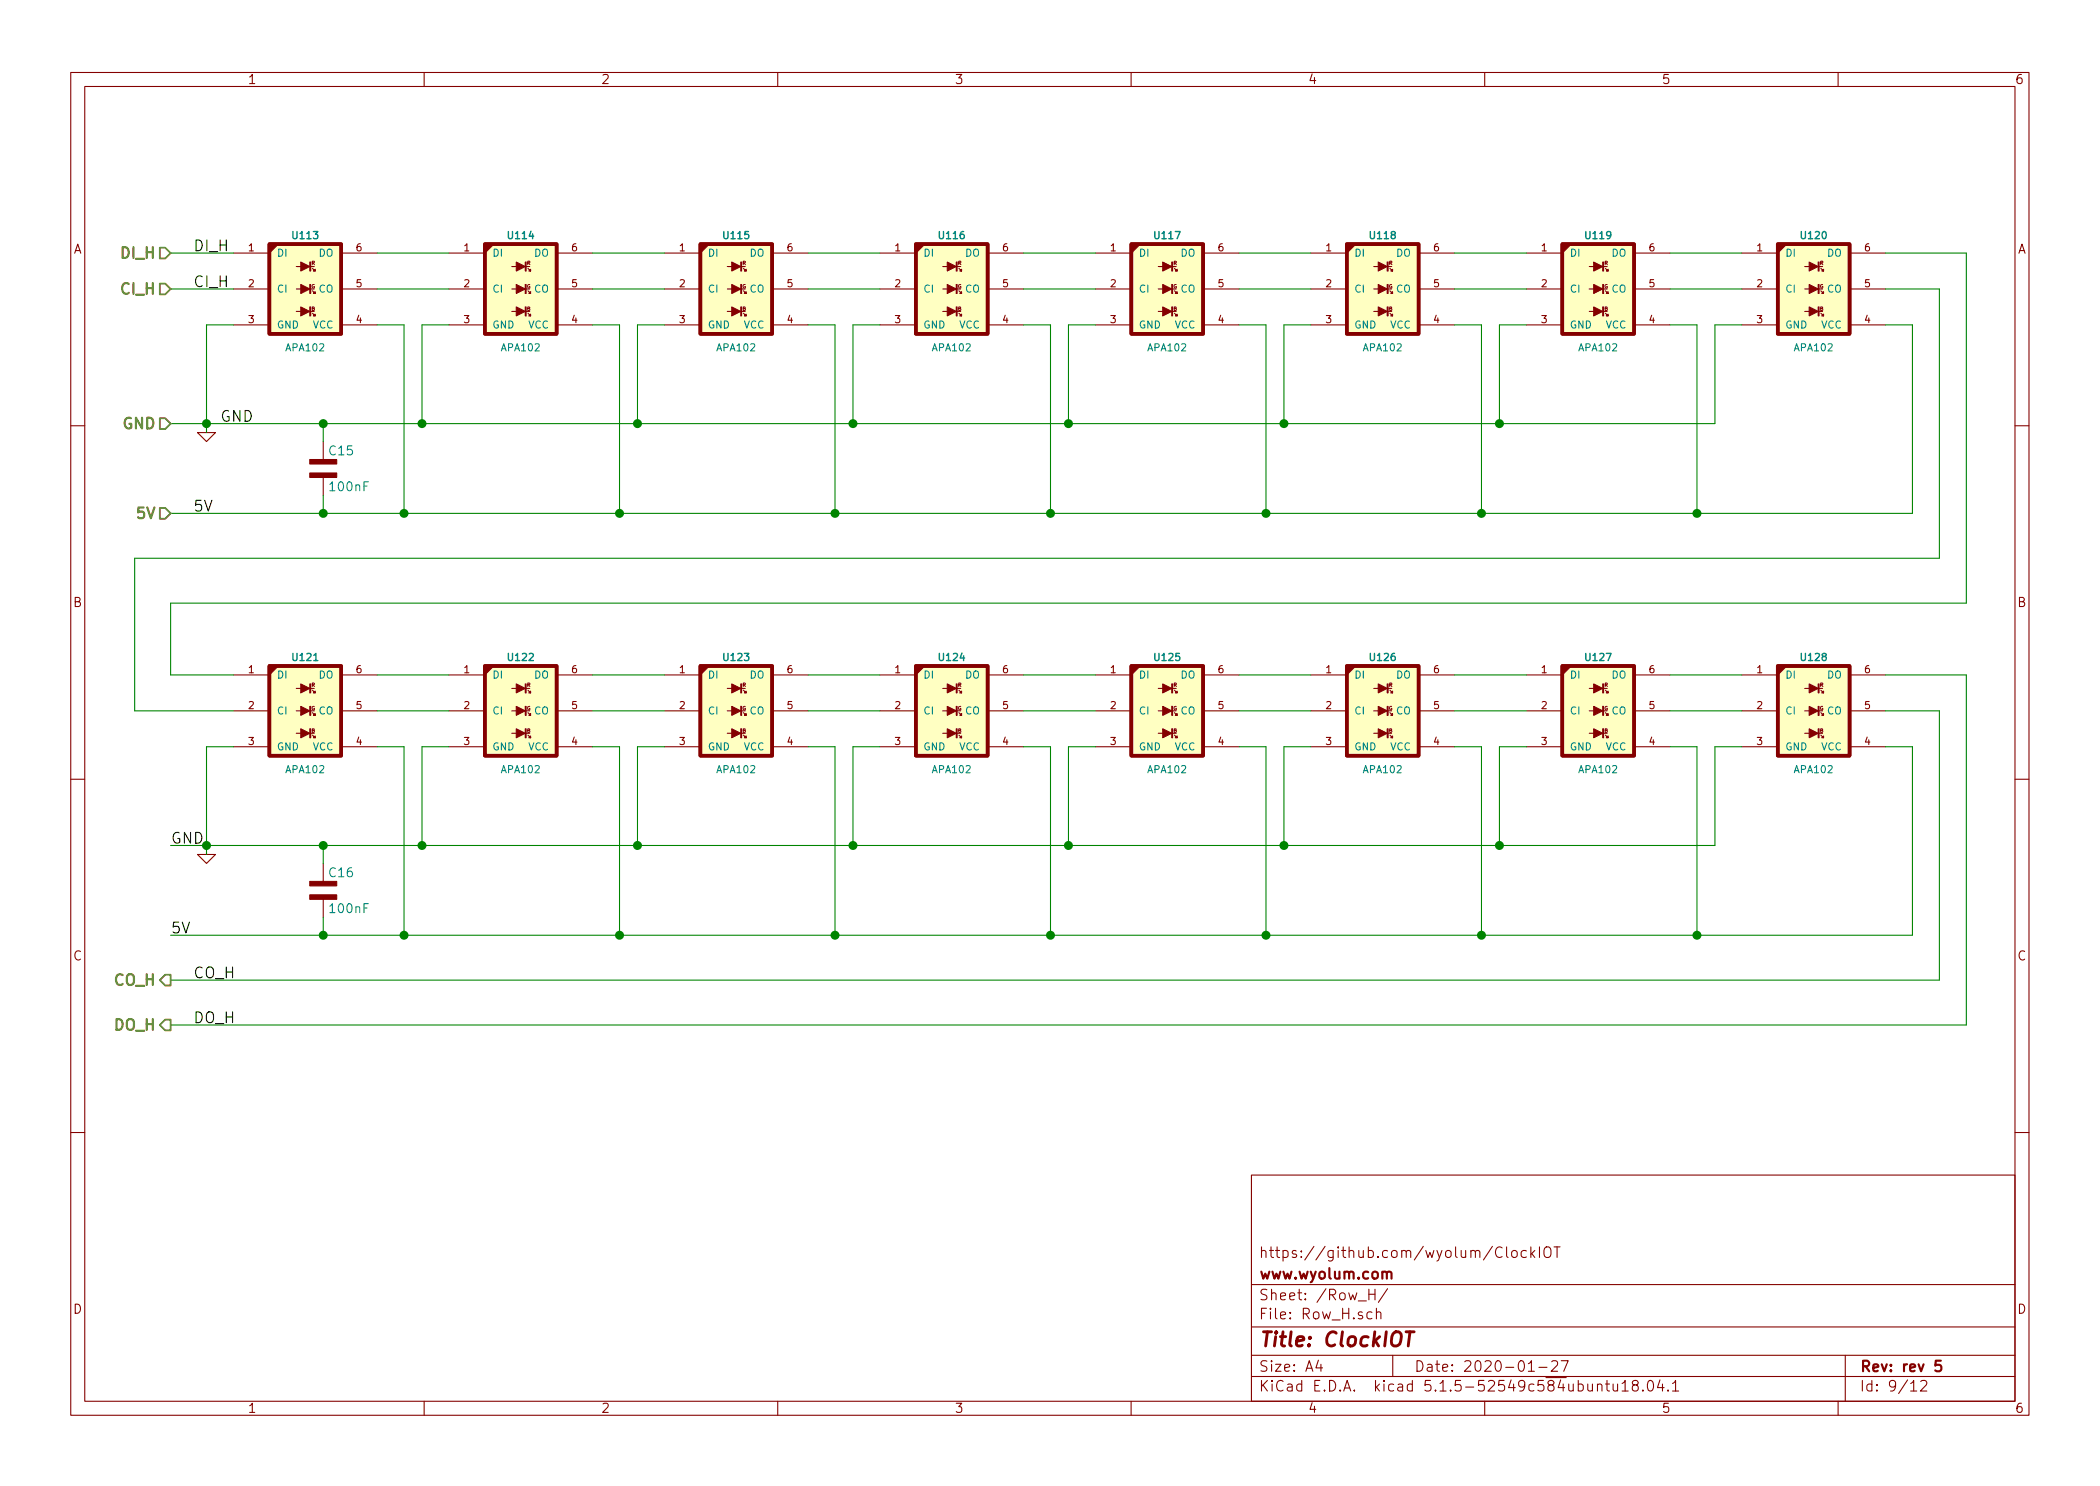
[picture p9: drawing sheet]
EESchema Schematic File Version 4
EELAYER 30 0
EELAYER END
$Descr A4 11693 8268
encoding utf-8
Sheet 9 12
Title "ClockIOT"
Date "2020-01-27"
Rev "rev 5"
Comp "www.wyolum.com"
Comment1 "https://github.com/wyolum/ClockIOT"
Comment2 ""
Comment3 ""
Comment4 ""
$EndDescr
Text Label 1075 1400 0    60   ~ 0
DI_H
Text HLabel 950  2350 0    60   Input ~ 12
GND
$Comp
L ClockIOT:APA102 U113
U 1 1
P 1700 1600
AR Path="/5118ABBB" Ref="U113"  Part="1" 
AR Path="/54254DF9/5118ABBB" Ref="U113"  Part="1" 
F 0 "U113" H 1700 1900 40  0000 C CNB
F 1 "APA102" H 1700 1275 40  0000 C CNN
F 2 "ClockIOT_libs:APA102" H 1600 2000 60  0001 C CNN
F 3 "" H 1700 1600 60  0001 C CNN
F 4 "mfr_pn" H 1700 1600 60  0001 C CNN "manf#"
	1    1700 1600
	1    0    0    -1  
$EndComp
Text Label 1225 2350 0    60   ~ 0
GND
Text Label 1075 2850 0    60   ~ 0
5V
$Comp
L ClockIOT:C_NP C15
U 1 1
P 1800 2600
F 0 "C15" H 1825 2700 50  0000 L CNN
F 1 "100nF" H 1825 2500 50  0000 L CNN
F 2 "ClockIOT_libs:c_0805" H 1800 2600 50  0001 C CNN
F 3 "" H 1800 2600 60  0001 C CNN
F 4 "Value" H 1800 2600 60  0001 C CNN "manf#"
	1    1800 2600
	1    0    0    -1  
$EndComp
$Comp
L ClockIOT:GND #PWR015
U 1 1
P 1150 2400
F 0 "#PWR015" H 1150 2400 30  0001 C CNN
F 1 "GND" H 1150 2330 30  0001 C CNN
F 2 "" H 1150 2400 60  0001 C CNN
F 3 "" H 1150 2400 60  0001 C CNN
F 4 "Value" H 1150 2400 50  0001 C CNN "manf#"
	1    1150 2400
	1    0    0    -1  
$EndComp
Wire Wire Line
	1150 1800 1150 2350
Connection ~ 1800 2850
Wire Wire Line
	1800 2850 1800 2750
Connection ~ 1800 2350
Wire Wire Line
	950  2350 1150 2350
Wire Wire Line
	10800 3100 10800 1600
Wire Wire Line
	1800 2350 1800 2450
Wire Wire Line
	950  2850 1800 2850
Connection ~ 1150 2350
Text HLabel 950  2850 0    60   Input ~ 12
5V
$Comp
L ClockIOT:APA102 U114
U 1 1
P 2900 1600
AR Path="/56C06E0E" Ref="U114"  Part="1" 
AR Path="/54254DF9/56C06E0E" Ref="U114"  Part="1" 
F 0 "U114" H 2900 1900 40  0000 C CNB
F 1 "APA102" H 2900 1275 40  0000 C CNN
F 2 "ClockIOT_libs:APA102" H 2800 2000 60  0001 C CNN
F 3 "" H 2900 1600 60  0001 C CNN
F 4 "mfr_pn" H 2900 1600 60  0001 C CNN "manf#"
	1    2900 1600
	1    0    0    -1  
$EndComp
$Comp
L ClockIOT:APA102 U115
U 1 1
P 4100 1600
AR Path="/56C06E52" Ref="U115"  Part="1" 
AR Path="/54254DF9/56C06E52" Ref="U115"  Part="1" 
F 0 "U115" H 4100 1900 40  0000 C CNB
F 1 "APA102" H 4100 1275 40  0000 C CNN
F 2 "ClockIOT_libs:APA102" H 4000 2000 60  0001 C CNN
F 3 "" H 4100 1600 60  0001 C CNN
F 4 "mfr_pn" H 4100 1600 60  0001 C CNN "manf#"
	1    4100 1600
	1    0    0    -1  
$EndComp
$Comp
L ClockIOT:APA102 U116
U 1 1
P 5300 1600
AR Path="/56C06F1D" Ref="U116"  Part="1" 
AR Path="/54254DF9/56C06F1D" Ref="U116"  Part="1" 
F 0 "U116" H 5300 1900 40  0000 C CNB
F 1 "APA102" H 5300 1275 40  0000 C CNN
F 2 "ClockIOT_libs:APA102" H 5200 2000 60  0001 C CNN
F 3 "" H 5300 1600 60  0001 C CNN
F 4 "mfr_pn" H 5300 1600 60  0001 C CNN "manf#"
	1    5300 1600
	1    0    0    -1  
$EndComp
$Comp
L ClockIOT:APA102 U117
U 1 1
P 6500 1600
AR Path="/56C06FBB" Ref="U117"  Part="1" 
AR Path="/54254DF9/56C06FBB" Ref="U117"  Part="1" 
F 0 "U117" H 6500 1900 40  0000 C CNB
F 1 "APA102" H 6500 1275 40  0000 C CNN
F 2 "ClockIOT_libs:APA102" H 6400 2000 60  0001 C CNN
F 3 "" H 6500 1600 60  0001 C CNN
F 4 "mfr_pn" H 6500 1600 60  0001 C CNN "manf#"
	1    6500 1600
	1    0    0    -1  
$EndComp
$Comp
L ClockIOT:APA102 U118
U 1 1
P 7700 1600
AR Path="/56C07772" Ref="U118"  Part="1" 
AR Path="/54254DF9/56C07772" Ref="U118"  Part="1" 
F 0 "U118" H 7700 1900 40  0000 C CNB
F 1 "APA102" H 7700 1275 40  0000 C CNN
F 2 "ClockIOT_libs:APA102" H 7600 2000 60  0001 C CNN
F 3 "" H 7700 1600 60  0001 C CNN
F 4 "mfr_pn" H 7700 1600 60  0001 C CNN "manf#"
	1    7700 1600
	1    0    0    -1  
$EndComp
$Comp
L ClockIOT:APA102 U119
U 1 1
P 8900 1600
AR Path="/56C077C2" Ref="U119"  Part="1" 
AR Path="/54254DF9/56C077C2" Ref="U119"  Part="1" 
F 0 "U119" H 8900 1900 40  0000 C CNB
F 1 "APA102" H 8900 1275 40  0000 C CNN
F 2 "ClockIOT_libs:APA102" H 8800 2000 60  0001 C CNN
F 3 "" H 8900 1600 60  0001 C CNN
F 4 "mfr_pn" H 8900 1600 60  0001 C CNN "manf#"
	1    8900 1600
	1    0    0    -1  
$EndComp
$Comp
L ClockIOT:APA102 U120
U 1 1
P 10100 1600
AR Path="/56C07914" Ref="U120"  Part="1" 
AR Path="/54254DF9/56C07914" Ref="U120"  Part="1" 
F 0 "U120" H 10100 1900 40  0000 C CNB
F 1 "APA102" H 10100 1275 40  0000 C CNN
F 2 "ClockIOT_libs:APA102" H 10000 2000 60  0001 C CNN
F 3 "" H 10100 1600 60  0001 C CNN
F 4 "mfr_pn" H 10100 1600 60  0001 C CNN "manf#"
	1    10100 1600
	1    0    0    -1  
$EndComp
Wire Wire Line
	2100 1400 2500 1400
Wire Wire Line
	3300 1400 3700 1400
Wire Wire Line
	2100 1600 2500 1600
Wire Wire Line
	3300 1600 3700 1600
Wire Wire Line
	4500 1400 4900 1400
Wire Wire Line
	4500 1600 4900 1600
Wire Wire Line
	5700 1400 6100 1400
Wire Wire Line
	5700 1600 6100 1600
Wire Wire Line
	6900 1400 7300 1400
Wire Wire Line
	6900 1600 7300 1600
Wire Wire Line
	8100 1400 8500 1400
Wire Wire Line
	8100 1600 8500 1600
Wire Wire Line
	9300 1400 9700 1400
Wire Wire Line
	9300 1600 9700 1600
Wire Wire Line
	1300 1800 1150 1800
Wire Wire Line
	2500 1800 2350 1800
Wire Wire Line
	2350 1800 2350 2350
Connection ~ 2350 2350
Wire Wire Line
	2100 1800 2250 1800
Wire Wire Line
	2250 1800 2250 2850
Connection ~ 2250 2850
Wire Wire Line
	3300 1800 3450 1800
Wire Wire Line
	3450 1800 3450 2850
Connection ~ 3450 2850
Wire Wire Line
	3700 1800 3550 1800
Wire Wire Line
	3550 1800 3550 2350
Connection ~ 3550 2350
Wire Wire Line
	4500 1800 4650 1800
Wire Wire Line
	4650 1800 4650 2850
Connection ~ 4650 2850
Wire Wire Line
	4900 1800 4750 1800
Wire Wire Line
	4750 1800 4750 2350
Connection ~ 4750 2350
Wire Wire Line
	5700 1800 5850 1800
Wire Wire Line
	5850 1800 5850 2850
Connection ~ 5850 2850
Wire Wire Line
	6100 1800 5950 1800
Wire Wire Line
	5950 1800 5950 2350
Connection ~ 5950 2350
Wire Wire Line
	6900 1800 7050 1800
Wire Wire Line
	7050 1800 7050 2850
Connection ~ 7050 2850
Wire Wire Line
	7300 1800 7150 1800
Wire Wire Line
	7150 1800 7150 2350
Connection ~ 7150 2350
Wire Wire Line
	8100 1800 8250 1800
Wire Wire Line
	8250 1800 8250 2850
Connection ~ 8250 2850
Wire Wire Line
	8500 1800 8350 1800
Wire Wire Line
	8350 1800 8350 2350
Connection ~ 8350 2350
Wire Wire Line
	9300 1800 9450 1800
Wire Wire Line
	9450 1800 9450 2850
Wire Wire Line
	9700 1800 9550 1800
Wire Wire Line
	9550 1800 9550 2350
Wire Wire Line
	10500 1800 10650 1800
Wire Wire Line
	10650 1800 10650 2850
Connection ~ 9450 2850
Wire Wire Line
	10800 1600 10500 1600
Wire Wire Line
	10500 1400 10950 1400
Wire Wire Line
	10950 1400 10950 3350
Wire Wire Line
	10950 3350 950  3350
Text HLabel 950  1400 0    60   Input ~ 12
DI_H
Text HLabel 950  1600 0    60   Input ~ 12
CI_H
Wire Wire Line
	1300 1400 950  1400
Wire Wire Line
	1300 1600 950  1600
Text Label 1075 1600 0    60   ~ 0
CI_H
Text HLabel 950  5450 0    60   Output ~ 12
CO_H
$Comp
L ClockIOT:APA102 U121
U 1 1
P 1700 3950
AR Path="/5A470142" Ref="U121"  Part="1" 
AR Path="/54254DF9/5A470142" Ref="U121"  Part="1" 
F 0 "U121" H 1700 4250 40  0000 C CNB
F 1 "APA102" H 1700 3625 40  0000 C CNN
F 2 "ClockIOT_libs:APA102" H 1600 4350 60  0001 C CNN
F 3 "" H 1700 3950 60  0001 C CNN
F 4 "mfr_pn" H 1700 3950 60  0001 C CNN "manf#"
	1    1700 3950
	1    0    0    -1  
$EndComp
Text Label 950  4700 0    60   ~ 0
GND
Text Label 950  5200 0    60   ~ 0
5V
Text Label 1075 5450 0    60   ~ 0
CO_H
$Comp
L ClockIOT:C_NP C16
U 1 1
P 1800 4950
F 0 "C16" H 1825 5050 50  0000 L CNN
F 1 "100nF" H 1825 4850 50  0000 L CNN
F 2 "ClockIOT_libs:c_0805" H 1800 4950 50  0001 C CNN
F 3 "" H 1800 4950 60  0001 C CNN
F 4 "Value" H 1800 4950 60  0001 C CNN "manf#"
	1    1800 4950
	1    0    0    -1  
$EndComp
$Comp
L ClockIOT:GND #PWR016
U 1 1
P 1150 4750
F 0 "#PWR016" H 1150 4750 30  0001 C CNN
F 1 "GND" H 1150 4680 30  0001 C CNN
F 2 "" H 1150 4750 60  0001 C CNN
F 3 "" H 1150 4750 60  0001 C CNN
F 4 "Value" H 1150 4750 50  0001 C CNN "manf#"
	1    1150 4750
	1    0    0    -1  
$EndComp
Wire Wire Line
	1150 4150 1150 4700
Connection ~ 1800 5200
Wire Wire Line
	1800 5200 1800 5100
Wire Wire Line
	950  5450 10800 5450
Connection ~ 1800 4700
Wire Wire Line
	950  4700 1150 4700
Wire Wire Line
	10800 5450 10800 3950
Wire Wire Line
	1800 4700 1800 4800
Wire Wire Line
	950  5200 1800 5200
Connection ~ 1150 4700
$Comp
L ClockIOT:APA102 U122
U 1 1
P 2900 3950
AR Path="/5A470165" Ref="U122"  Part="1" 
AR Path="/54254DF9/5A470165" Ref="U122"  Part="1" 
F 0 "U122" H 2900 4250 40  0000 C CNB
F 1 "APA102" H 2900 3625 40  0000 C CNN
F 2 "ClockIOT_libs:APA102" H 2800 4350 60  0001 C CNN
F 3 "" H 2900 3950 60  0001 C CNN
F 4 "mfr_pn" H 2900 3950 60  0001 C CNN "manf#"
	1    2900 3950
	1    0    0    -1  
$EndComp
$Comp
L ClockIOT:APA102 U123
U 1 1
P 4100 3950
AR Path="/5A47016C" Ref="U123"  Part="1" 
AR Path="/54254DF9/5A47016C" Ref="U123"  Part="1" 
F 0 "U123" H 4100 4250 40  0000 C CNB
F 1 "APA102" H 4100 3625 40  0000 C CNN
F 2 "ClockIOT_libs:APA102" H 4000 4350 60  0001 C CNN
F 3 "" H 4100 3950 60  0001 C CNN
F 4 "mfr_pn" H 4100 3950 60  0001 C CNN "manf#"
	1    4100 3950
	1    0    0    -1  
$EndComp
$Comp
L ClockIOT:APA102 U124
U 1 1
P 5300 3950
AR Path="/5A470173" Ref="U124"  Part="1" 
AR Path="/54254DF9/5A470173" Ref="U124"  Part="1" 
F 0 "U124" H 5300 4250 40  0000 C CNB
F 1 "APA102" H 5300 3625 40  0000 C CNN
F 2 "ClockIOT_libs:APA102" H 5200 4350 60  0001 C CNN
F 3 "" H 5300 3950 60  0001 C CNN
F 4 "mfr_pn" H 5300 3950 60  0001 C CNN "manf#"
	1    5300 3950
	1    0    0    -1  
$EndComp
$Comp
L ClockIOT:APA102 U125
U 1 1
P 6500 3950
AR Path="/5A47017A" Ref="U125"  Part="1" 
AR Path="/54254DF9/5A47017A" Ref="U125"  Part="1" 
F 0 "U125" H 6500 4250 40  0000 C CNB
F 1 "APA102" H 6500 3625 40  0000 C CNN
F 2 "ClockIOT_libs:APA102" H 6400 4350 60  0001 C CNN
F 3 "" H 6500 3950 60  0001 C CNN
F 4 "mfr_pn" H 6500 3950 60  0001 C CNN "manf#"
	1    6500 3950
	1    0    0    -1  
$EndComp
$Comp
L ClockIOT:APA102 U126
U 1 1
P 7700 3950
AR Path="/5A470181" Ref="U126"  Part="1" 
AR Path="/54254DF9/5A470181" Ref="U126"  Part="1" 
F 0 "U126" H 7700 4250 40  0000 C CNB
F 1 "APA102" H 7700 3625 40  0000 C CNN
F 2 "ClockIOT_libs:APA102" H 7600 4350 60  0001 C CNN
F 3 "" H 7700 3950 60  0001 C CNN
F 4 "mfr_pn" H 7700 3950 60  0001 C CNN "manf#"
	1    7700 3950
	1    0    0    -1  
$EndComp
$Comp
L ClockIOT:APA102 U127
U 1 1
P 8900 3950
AR Path="/5A470188" Ref="U127"  Part="1" 
AR Path="/54254DF9/5A470188" Ref="U127"  Part="1" 
F 0 "U127" H 8900 4250 40  0000 C CNB
F 1 "APA102" H 8900 3625 40  0000 C CNN
F 2 "ClockIOT_libs:APA102" H 8800 4350 60  0001 C CNN
F 3 "" H 8900 3950 60  0001 C CNN
F 4 "mfr_pn" H 8900 3950 60  0001 C CNN "manf#"
	1    8900 3950
	1    0    0    -1  
$EndComp
$Comp
L ClockIOT:APA102 U128
U 1 1
P 10100 3950
AR Path="/5A47018F" Ref="U128"  Part="1" 
AR Path="/54254DF9/5A47018F" Ref="U128"  Part="1" 
F 0 "U128" H 10100 4250 40  0000 C CNB
F 1 "APA102" H 10100 3625 40  0000 C CNN
F 2 "ClockIOT_libs:APA102" H 10000 4350 60  0001 C CNN
F 3 "" H 10100 3950 60  0001 C CNN
F 4 "mfr_pn" H 10100 3950 60  0001 C CNN "manf#"
	1    10100 3950
	1    0    0    -1  
$EndComp
Wire Wire Line
	2100 3750 2500 3750
Wire Wire Line
	3300 3750 3700 3750
Wire Wire Line
	2100 3950 2500 3950
Wire Wire Line
	3300 3950 3700 3950
Wire Wire Line
	4500 3750 4900 3750
Wire Wire Line
	4500 3950 4900 3950
Wire Wire Line
	5700 3750 6100 3750
Wire Wire Line
	5700 3950 6100 3950
Wire Wire Line
	6900 3750 7300 3750
Wire Wire Line
	6900 3950 7300 3950
Wire Wire Line
	8100 3750 8500 3750
Wire Wire Line
	8100 3950 8500 3950
Wire Wire Line
	9300 3750 9700 3750
Wire Wire Line
	9300 3950 9700 3950
Wire Wire Line
	1300 4150 1150 4150
Wire Wire Line
	2500 4150 2350 4150
Wire Wire Line
	2350 4150 2350 4700
Connection ~ 2350 4700
Wire Wire Line
	2100 4150 2250 4150
Wire Wire Line
	2250 4150 2250 5200
Connection ~ 2250 5200
Wire Wire Line
	3300 4150 3450 4150
Wire Wire Line
	3450 4150 3450 5200
Connection ~ 3450 5200
Wire Wire Line
	3700 4150 3550 4150
Wire Wire Line
	3550 4150 3550 4700
Connection ~ 3550 4700
Wire Wire Line
	4500 4150 4650 4150
Wire Wire Line
	4650 4150 4650 5200
Connection ~ 4650 5200
Wire Wire Line
	4900 4150 4750 4150
Wire Wire Line
	4750 4150 4750 4700
Connection ~ 4750 4700
Wire Wire Line
	5700 4150 5850 4150
Wire Wire Line
	5850 4150 5850 5200
Connection ~ 5850 5200
Wire Wire Line
	6100 4150 5950 4150
Wire Wire Line
	5950 4150 5950 4700
Connection ~ 5950 4700
Wire Wire Line
	6900 4150 7050 4150
Wire Wire Line
	7050 4150 7050 5200
Connection ~ 7050 5200
Wire Wire Line
	7300 4150 7150 4150
Wire Wire Line
	7150 4150 7150 4700
Connection ~ 7150 4700
Wire Wire Line
	8100 4150 8250 4150
Wire Wire Line
	8250 4150 8250 5200
Connection ~ 8250 5200
Wire Wire Line
	8500 4150 8350 4150
Wire Wire Line
	8350 4150 8350 4700
Connection ~ 8350 4700
Wire Wire Line
	9300 4150 9450 4150
Wire Wire Line
	9450 4150 9450 5200
Wire Wire Line
	9700 4150 9550 4150
Wire Wire Line
	9550 4150 9550 4700
Wire Wire Line
	10500 4150 10650 4150
Wire Wire Line
	10650 4150 10650 5200
Connection ~ 9450 5200
Wire Wire Line
	10800 3950 10500 3950
Wire Wire Line
	10500 3750 10950 3750
Wire Wire Line
	10950 3750 10950 5700
Wire Wire Line
	10950 5700 950  5700
Text HLabel 950  5700 0    60   Output ~ 12
DO_H
Wire Wire Line
	1300 3750 950  3750
Text Label 1075 5700 0    60   ~ 0
DO_H
Wire Wire Line
	950  3750 950  3350
Wire Wire Line
	750  3100 750  3950
Wire Wire Line
	750  3100 10800 3100
Wire Wire Line
	750  3950 1300 3950
Wire Wire Line
	1800 2850 2250 2850
Wire Wire Line
	1800 2350 2350 2350
Wire Wire Line
	1150 2350 1150 2400
Wire Wire Line
	1150 2350 1800 2350
Wire Wire Line
	2350 2350 3550 2350
Wire Wire Line
	2250 2850 3450 2850
Wire Wire Line
	3450 2850 4650 2850
Wire Wire Line
	3550 2350 4750 2350
Wire Wire Line
	4650 2850 5850 2850
Wire Wire Line
	4750 2350 5950 2350
Wire Wire Line
	5850 2850 7050 2850
Wire Wire Line
	5950 2350 7150 2350
Wire Wire Line
	7050 2850 8250 2850
Wire Wire Line
	7150 2350 8350 2350
Wire Wire Line
	8250 2850 9450 2850
Wire Wire Line
	8350 2350 9550 2350
Wire Wire Line
	9450 2850 10650 2850
Wire Wire Line
	1800 5200 2250 5200
Wire Wire Line
	1800 4700 2350 4700
Wire Wire Line
	1150 4700 1150 4750
Wire Wire Line
	1150 4700 1800 4700
Wire Wire Line
	2350 4700 3550 4700
Wire Wire Line
	2250 5200 3450 5200
Wire Wire Line
	3450 5200 4650 5200
Wire Wire Line
	3550 4700 4750 4700
Wire Wire Line
	4650 5200 5850 5200
Wire Wire Line
	4750 4700 5950 4700
Wire Wire Line
	5850 5200 7050 5200
Wire Wire Line
	5950 4700 7150 4700
Wire Wire Line
	7050 5200 8250 5200
Wire Wire Line
	7150 4700 8350 4700
Wire Wire Line
	8250 5200 9450 5200
Wire Wire Line
	8350 4700 9550 4700
Wire Wire Line
	9450 5200 10650 5200
$EndSCHEMATC
